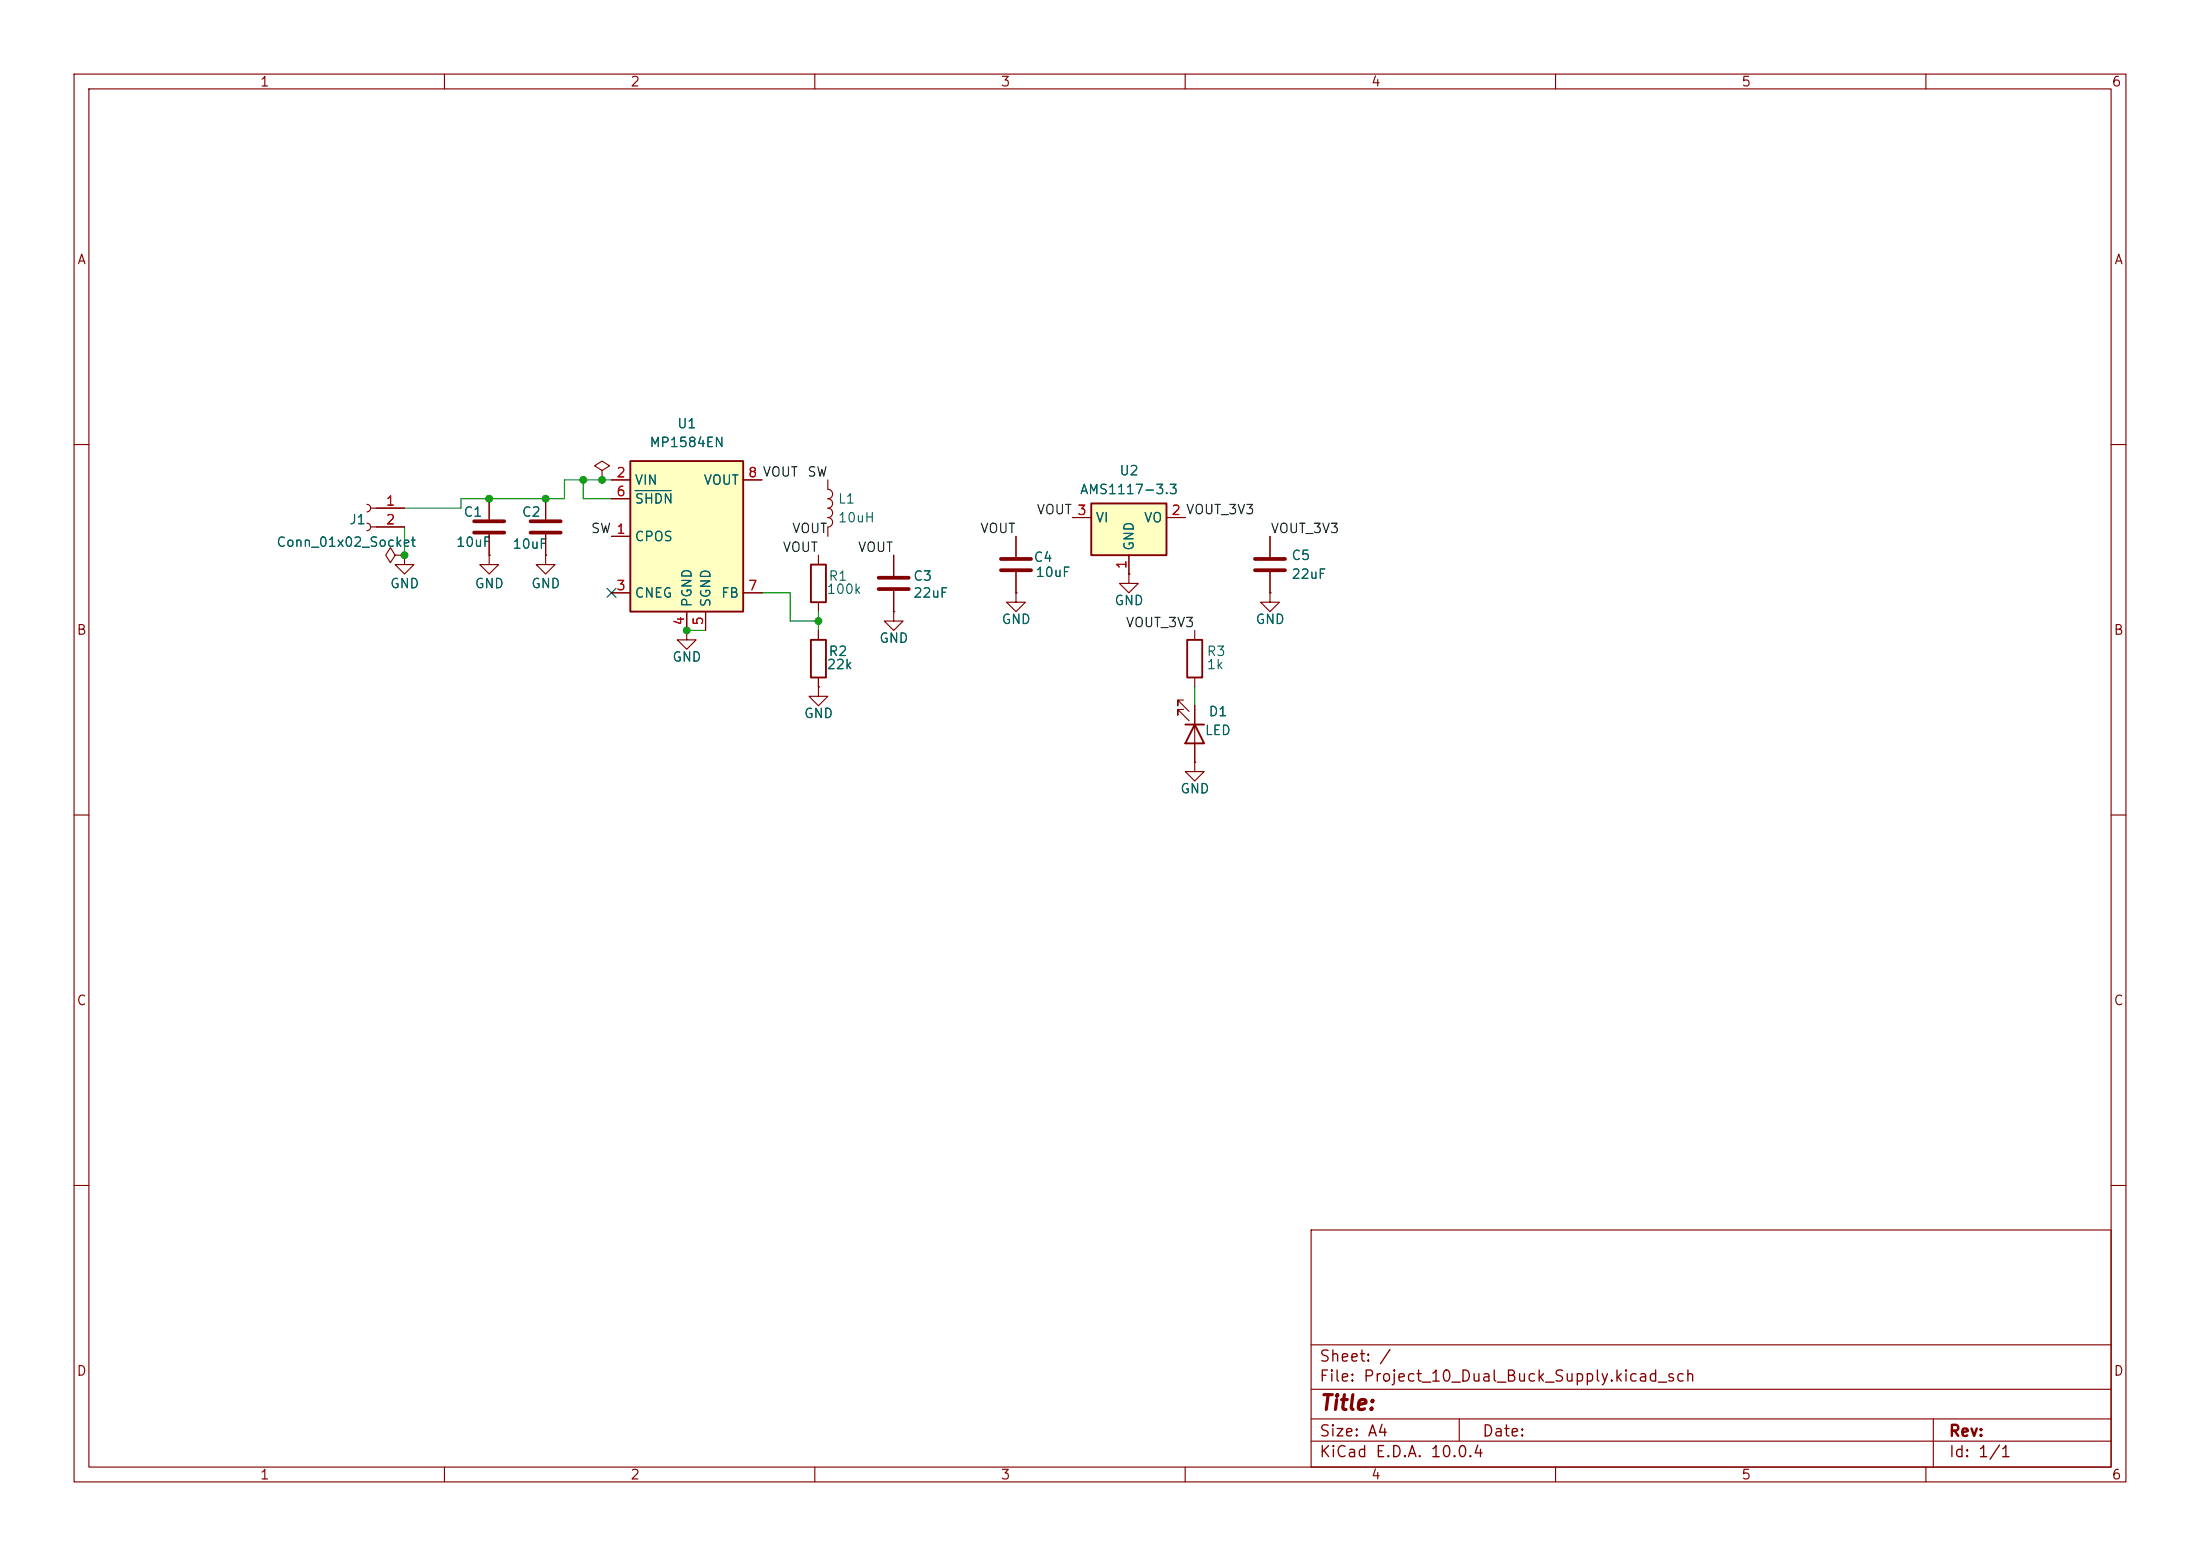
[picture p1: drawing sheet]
<svg xmlns="http://www.w3.org/2000/svg" width="297mm" height="210mm" viewBox="0 0 297 210" stroke-linecap="round" stroke-linejoin="round" font-family="sans-serif">
<g fill="none" stroke="#840000" stroke-width=".15">
<path d="M10 10h277v190h-277zM12 12h273v186h-273zM60 10v2M110 10v2M160 10v2M210 10v2M260 10v2M10 60h2M66 67.3v2.8M66 72.1v2.8M73.7 74.9v1.3h1.2l-1.2 1.3-1.3-1.3h1.3M73.7 74.9h.1"/>
<path d="M110.5 74.9v1.3M111.8 64.8v1.2a.64 .64 0 0 1 .6 .7 .64 .64 0 0 1-.6 .6M111.8 67.3a.64 .64 0 0 1 .6 .6 .64 .64 0 0 1-.6 .7 .64 .64 0 0 1 .6 .6 .64 .64 0 0 1-.6 .7 .64 .64 0 0 1 .6 .6 .64 .64 0 0 1-.6 .6M111.8 71.1v1.3M120.6 74.9v2.8M120.6 79.8v2.8M137.2 72.4v2.8M137.2 77.2v2.8M285 60h2M92.7 85.1v1.3h1.3l-1.3 1.2-1.3-1.2h1.3M92.7 85.1h.1M110.5 92.7v1.3h1.3l-1.3 1.3-1.3-1.3h1.3"/>
<path d="M110.5 92.7h.1M110.5 81.3v1.3M120.6 82.6v1.2h1.3l-1.3 1.3-1.2-1.3h1.2M120.6 82.6h.1M137.2 80v1.3h1.2l-1.2 1.3-1.3-1.3h1.3M137.2 80h.1M161.3 85.1v1.3M161.3 91.4v1.3M10 110h2M161.3 102.9v1.2h1.3l-1.3 1.3-1.3-1.3h1.3M161.3 102.9h.1M285 110h2"/>
<path d="M10 160h2M177 166h108v32h-108zM285 160h2M60 198v2M110 198v2M160 198v2M177 194.5h108M177 191.5h108M177 187.5h108M177 181.5h108M197 191.5v3M210 198v2"/>
<path d="M260 198v2M261 191.5v6.5"/>
</g>
<path d="M109.5 76.2h2v5.1h-2zM160.3 86.4h2v5h-2z" fill="none" stroke="#840000" stroke-width=".25"/>
<path d="M64 70.4h4.1M64 71.9h4.1M118.6 78h4.1M118.6 79.5h4.1M135.1 75.4h4.1M135.1 77h4.1" fill="none" stroke="#840000" stroke-width=".51"/>
<path d="M85.1 62.2h15.2v20.4h-15.2z" fill="#ffffc2"/>
<path d="M85.1 62.2h15.2v20.4h-15.2z" fill="none" stroke="#840000" stroke-width=".25"/>
<g fill="none" stroke="#840000" stroke-width=".15">
<path d="M49.5 68.1a.51 .51 0 0 1 .5 .5 .51 .51 0 0 1-.5 .5M49.5 70.6a.51 .51 0 0 1 .5 .5 .51 .51 0 0 1-.5 .5M50 68.6h4.6M50 71.1h4.6M54.6 74.9v1.3h1.3l-1.3 1.3-1.3-1.3h1.3M54.6 74.9h.1M73.7 67.3v2.8M73.7 72.1v2.8M81.3 63.5l1-.6-1-.7-1 .7 1 .6v1.3M81.3 64.8h.1M82.5 72.4h2.6M82.5 64.8h2.6"/>
<path d="M82.5 67.3h2.6M100.3 64.8h2.6M152.4 77.5v1.2h1.3l-1.3 1.3-1.3-1.3h1.3M152.4 77.5h.1M171.4 72.4v2.8M171.4 77.2v2.8M82.5 80h2.6M92.7 82.6v2.5M95.2 82.6v2.5M100.3 80h2.6M171.4 80v1.3h1.3l-1.3 1.3-1.2-1.3h1.2M171.4 80h.1"/>
</g>
<path d="M85.7 66.2h4.9" fill="none" stroke="#006464" stroke-width=".15"/>
<path d="M71.6 70.4h4.1M71.6 71.9h4.1M169.4 75.4h4.1M169.4 77h4.1" fill="none" stroke="#840000" stroke-width=".51"/>
<path d="M147.3 67.9h10.2v7h-10.2z" fill="#ffffc2"/>
<path d="M147.3 67.9h10.2v7h-10.2zM109.5 86.4h2v5h-2zM160 97.8h2.6M161.3 97.8l1.3 2.5h-2.6z" fill="none" stroke="#840000" stroke-width=".25"/>
<g fill="none" stroke="#840000" stroke-width=".15">
<path d="M50.8 68.6h3.8M50.8 71.1h3.8M53.3 74.9l-.6-1-.6 1 .6 1 .6-1h1.3M54.6 74.9h.1M66 74.9v1.3h1.3l-1.3 1.3-1.2-1.3h1.2M66 74.9h.1M66 67.3v2.8M66 72.1v2.8M73.7 74.9h.1M73.7 67.3v2.8M73.7 72.1v2.8M81.3 64.8h.1"/>
<path d="M82.5 72.4h2.6M82.5 64.8h2.6M82.5 67.3h2.6M100.3 64.8h2.6M120.6 74.9v2.8M120.6 79.8v2.8M137.2 72.4v2.8M137.2 77.2v2.8M144.8 69.9h2.5M152.4 77.5h.1M152.4 74.9v2.6M157.5 69.9h2.5"/>
<path d="M171.4 72.4v2.8M171.4 77.2v2.8M82.5 80h2.6M92.7 85.1h.1M92.7 82.6v2.5M95.2 82.6v2.5M100.3 80h2.6M110.5 92.7h.1M110.5 85.1v1.3M110.5 91.4v1.3M120.6 82.6h.1M137.2 80h.1"/>
<path d="M159.8 94.5h-.8v.8v-.8l1.5 1.5M159.8 95.8h-.8v.7v-.7l1.5 1.5M161.3 95.3v7.6M171.4 80h.1M161.3 102.9h.1"/>
</g>
<path d="M54.6 71.1v3.8M78.7 64.8v2.5h3.8M82.5 64.8h-6.3v2.5h-14v1.3h-7.6M92.7 85.1h2.5M102.9 80h3.8v3.8h3.8M110.5 82.6v2.5M161.3 92.7v2.6" fill="none" stroke="#009600" stroke-width=".15"/>
<path d="M81.9 79.4l1.3 1.2M83.2 79.4l-1.3 1.2" fill="none" stroke="#000084" stroke-width=".15"/>
<path d="M85.7 66.2h4.9" fill="none" stroke="#006464" stroke-width=".15"/>
<g fill="#009600" stroke="#009600" stroke-width=".14">
<circle cx="110.5" cy="83.8" r=".46"/>
<circle cx="92.7" cy="85.1" r=".46"/>
<circle cx="81.3" cy="64.8" r=".46"/>
<circle cx="78.7" cy="64.8" r=".46"/>
<circle cx="54.6" cy="74.9" r=".46"/>
<circle cx="73.7" cy="67.3" r=".46"/>
<circle cx="66" cy="67.3" r=".46"/>
</g>
<text font-size="2" fill="#840000" x="178" y="190.8">Title:</text>
<g font-size="1.5" fill="#840000">
<text x="178" y="184.2">Sheet: /</text>
<text x="178" y="186.9">File: Project_10_Dual_Buck_Supply.kicad_sch</text>
<text x="178" y="197.1">KiCad E.D.A. 10.0.4</text>
<text x="178" y="194.3">Size: A4</text>
<text x="200" y="194.3">Date:</text>
<text x="263" y="194.3">Rev:</text>
<text x="263" y="197.1">Id: 1/1</text>
</g>
<g font-size="1.3" fill="#840000">
<text x="35" y="12">1</text>
<text x="85" y="12">2</text>
<text x="135" y="12">3</text>
<text x="185" y="12">4</text>
<text x="235" y="12">5</text>
<text x="285" y="12">6</text>
<text x="10.3" y="36">A</text>
<text x="285.3" y="36">A</text>
<text x="10.3" y="86">B</text>
<text x="285.3" y="86">B</text>
<text x="10.3" y="136">C</text>
<text x="285.3" y="136">C</text>
<text x="10.3" y="186">D</text>
<text x="285.3" y="186">D</text>
<text x="35" y="200">1</text>
<text x="85" y="200">2</text>
<text x="135" y="200">3</text>
<text x="185" y="200">4</text>
<text x="235" y="200">5</text>
<text x="285" y="200">6</text>
</g>
<g font-size="1.3" fill="#006464">
<text x="91.3" y="58.1">U1</text>
<text x="85.6" y="65.7">VIN</text>
<text x="87.6" y="60.7">MP1584EN</text>
<text x="94.9" y="65.7">VOUT</text>
<text x="151" y="64.5">U2</text>
<text x="47.1" y="71.1">J1</text>
<text x="62.5" y="70.1">C1</text>
<text x="70.4" y="70.1">C2</text>
<text x="85.6" y="68.3">SHDN</text>
<text x="113" y="70.8">10uH</text>
<text x="113" y="68.3">L1</text>
<text x="145.7" y="67">AMS1117-3.3</text>
<text x="147.8" y="70.8">VI</text>
<text x="154.3" y="70.8">VO</text>
<text x="37.2" y="74.1">Conn_01x02_Socket</text>
<text x="61.5" y="74.1">10uF</text>
<text x="69.1" y="74.4">10uF</text>
<text x="85.6" y="73.4">CPOS</text>
<text x="139.5" y="76.2">C4</text>
<text x="153.4" y="74.4" transform="rotate(-90 153.4 74.4)">GND</text>
<text x="174.3" y="75.9">C5</text>
<text x="52.6" y="79.7">GND</text>
<text x="64" y="79.7">GND</text>
<text x="71.6" y="79.7">GND</text>
<text x="85.6" y="81">CNEG</text>
<text x="93.7" y="82" transform="rotate(-90 93.7 82)">PGND</text>
<text x="96.2" y="82" transform="rotate(-90 96.2 82)">SGND</text>
<text x="97.3" y="81">FB</text>
<text x="111.5" y="80.5">100k</text>
<text x="111.8" y="78.7">R1</text>
<text x="123.2" y="78.7">C3</text>
<text x="123.2" y="81">22uF</text>
<text x="139.7" y="78.2">10uF</text>
<text x="150.4" y="82">GND</text>
<text x="174.3" y="78.4">22uF</text>
<text x="90.7" y="89.6">GND</text>
<text x="111.8" y="88.9">R2</text>
<text x="118.6" y="87.1">GND</text>
<text x="135.1" y="84.5">GND</text>
<text x="162.8" y="88.9">R3</text>
<text x="169.4" y="84.5">GND</text>
<text x="111.5" y="90.6">22k</text>
<text x="162.8" y="90.6">1k</text>
<text x="108.5" y="97.2">GND</text>
<text x="162.6" y="99.5">LED</text>
<text x="163.1" y="97">D1</text>
<text x="159.3" y="107.4">GND</text>
</g>
<g font-size="1.3" fill="#a90000">
<text x="83.1" y="64.7">2</text>
<text x="100.9" y="64.7">8 VOUT</text>
<text x="100.9" y="64.7">8</text>
<text x="52" y="68.6">1</text>
<text x="52" y="71.1">2</text>
<text x="83.1" y="67.3">6</text>
<text x="145.3" y="69.8">3</text>
<text x="158" y="69.8">2 VOUT_3V3</text>
<text x="158" y="69.8">2</text>
<text x="83.1" y="72.4">1</text>
<text x="152.4" y="76.9" transform="rotate(-90 152.4 76.9)">1</text>
<text x="83.1" y="80">3</text>
<text x="100.9" y="80">7</text>
<text x="92.7" y="84.5" transform="rotate(-90 92.7 84.5)">4</text>
<text x="95.2" y="84.5" transform="rotate(-90 95.2 84.5)">5</text>
</g>
<g font-size="1.3" fill="#0f0f0f">
<text x="108.9" y="64.6">SW</text>
<text x="139.9" y="69.7">VOUT 3</text>
<text x="79.7" y="72.3">SW 1</text>
<text x="105.6" y="74.8">VOUT</text>
<text x="106.8" y="72.3">VOUT</text>
<text x="115.7" y="74.8">VOUT</text>
<text x="132.2" y="72.3">VOUT</text>
<text x="171.4" y="72.3">VOUT_3V3</text>
<text x="151.9" y="85">VOUT_3V3</text>
</g>
</svg>
